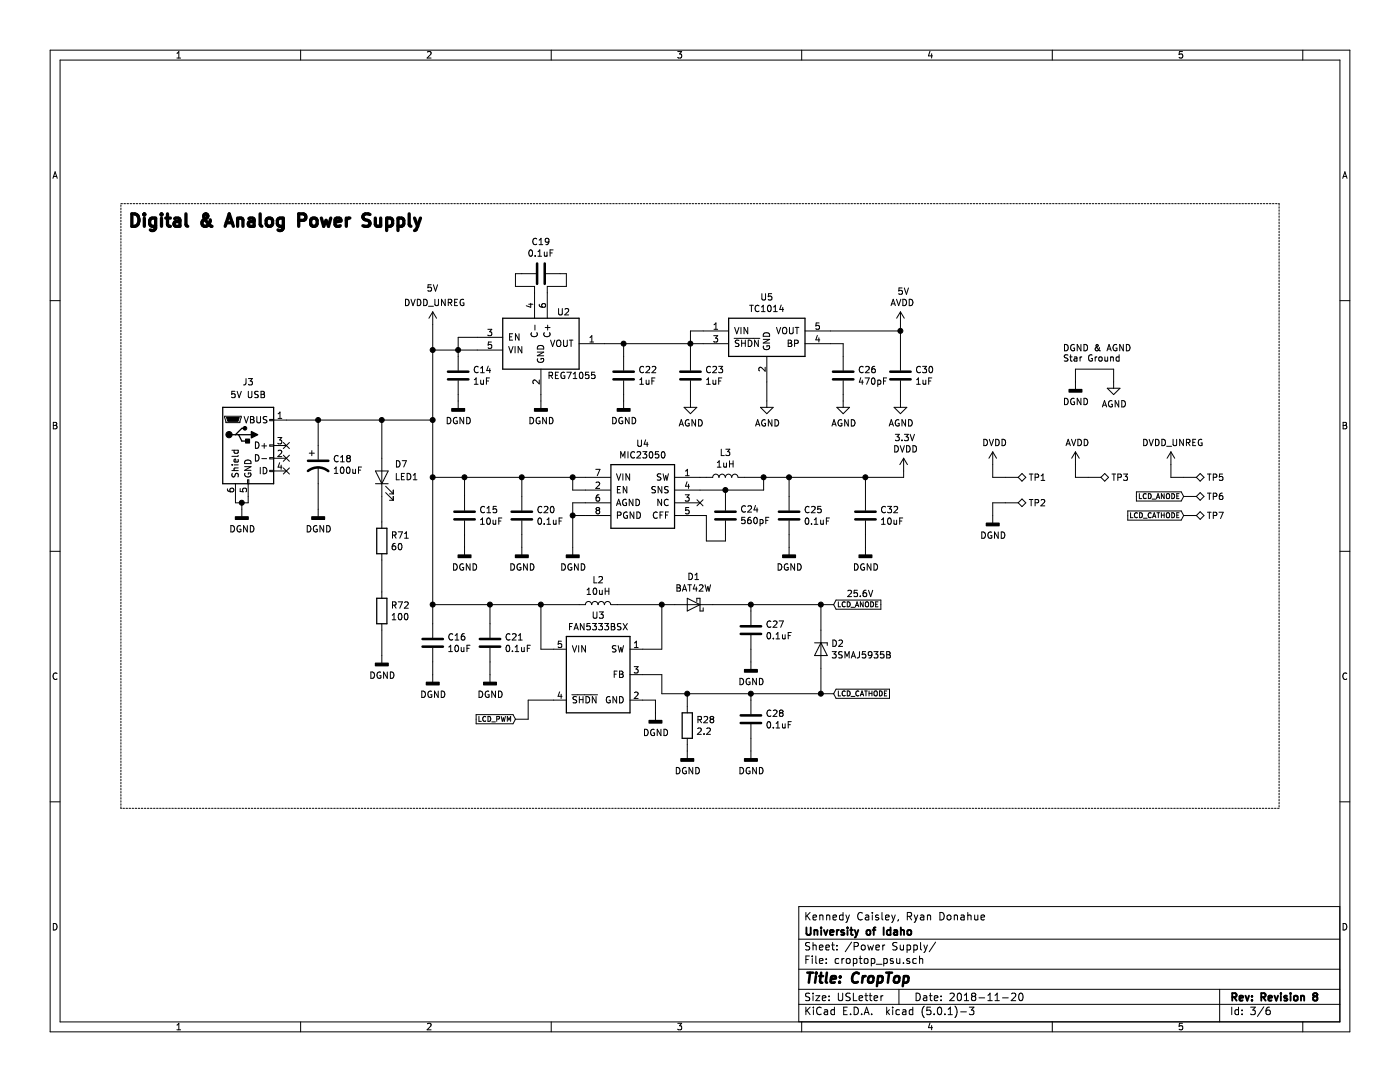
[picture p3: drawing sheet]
EESchema Schematic File Version 4
LIBS:croptop-cache
EELAYER 26 0
EELAYER END
$Descr USLetter 11000 8500
encoding utf-8
Sheet 3 6
Title "CropTop"
Date "2018-11-20"
Rev "Revision 8"
Comp "University of Idaho"
Comment1 "Kennedy Caisley, Ryan Donahue"
Comment2 "Designer 2: Ryan Donahue"
Comment3 ""
Comment4 ""
$EndDescr
$Comp
L Connector:USB_B_Micro J3
U 1 1
P 1950 3500
F 0 "J3" H 1950 4000 50  0000 C CNN
F 1 "5V USB" H 1950 3900 50  0000 C CNN
F 2 "croptop:USB_Micro-B_Molex_47346-0001" H 2100 3450 50  0001 C CNN
F 3 "~" H 2100 3450 50  0001 C CNN
	1    1950 3500
	1    0    0    -1  
$EndComp
NoConn ~ 2250 3500
NoConn ~ 2250 3600
NoConn ~ 2250 3700
$Comp
L Device:C C14
U 1 1
P 3600 2950
F 0 "C14" H 3715 2996 50  0000 L CNN
F 1 "1uF" H 3715 2905 50  0000 L CNN
F 2 "Capacitor_SMD:C_0402_1005Metric" H 3638 2800 50  0001 C CNN
F 3 "~" H 3600 2950 50  0001 C CNN
	1    3600 2950
	1    0    0    -1  
$EndComp
$Comp
L Device:C C?
U 1 1
P 4900 2950
AR Path="/6480A60D" Ref="C?"  Part="1" 
AR Path="/64809F0C/6480A60D" Ref="C22"  Part="1" 
F 0 "C22" H 5015 2996 50  0000 L CNN
F 1 "1uF" H 5015 2905 50  0000 L CNN
F 2 "Capacitor_SMD:C_0402_1005Metric" H 4938 2800 50  0001 C CNN
F 3 "~" H 4900 2950 50  0001 C CNN
	1    4900 2950
	1    0    0    -1  
$EndComp
$Comp
L Device:C C?
U 1 1
P 5425 2950
AR Path="/6480A614" Ref="C?"  Part="1" 
AR Path="/64809F0C/6480A614" Ref="C23"  Part="1" 
F 0 "C23" H 5540 2996 50  0000 L CNN
F 1 "1uF" H 5540 2905 50  0000 L CNN
F 2 "Capacitor_SMD:C_0402_1005Metric" H 5463 2800 50  0001 C CNN
F 3 "~" H 5425 2950 50  0001 C CNN
	1    5425 2950
	1    0    0    -1  
$EndComp
$Comp
L Device:C C30
U 1 1
P 7075 2950
F 0 "C30" H 7190 2996 50  0000 L CNN
F 1 "1uF" H 7190 2905 50  0000 L CNN
F 2 "Capacitor_SMD:C_0402_1005Metric" H 7113 2800 50  0001 C CNN
F 3 "~" H 7075 2950 50  0001 C CNN
	1    7075 2950
	1    0    0    -1  
$EndComp
$Comp
L Device:C C?
U 1 1
P 4250 2150
AR Path="/6480A622" Ref="C?"  Part="1" 
AR Path="/64809F0C/6480A622" Ref="C19"  Part="1" 
F 0 "C19" V 3998 2150 50  0000 C CNN
F 1 "0.1uF" V 4089 2150 50  0000 C CNN
F 2 "Capacitor_SMD:C_0402_1005Metric" H 4288 2000 50  0001 C CNN
F 3 "~" H 4250 2150 50  0001 C CNN
	1    4250 2150
	0    1    1    0   
$EndComp
Wire Wire Line
	4200 2300 4200 2250
Wire Wire Line
	4050 2250 4200 2250
Wire Wire Line
	4300 2300 4300 2250
Wire Wire Line
	4300 2250 4450 2250
Wire Wire Line
	8450 2900 8750 2900
Wire Wire Line
	4750 2700 4900 2700
Wire Wire Line
	5425 2700 5425 2600
Wire Wire Line
	5425 2600 5525 2600
Wire Wire Line
	5425 2700 5525 2700
Connection ~ 5425 2700
Wire Wire Line
	5425 2700 5425 2800
Wire Wire Line
	5425 3100 5425 3150
Wire Wire Line
	4900 2800 4900 2700
Wire Wire Line
	4900 3150 4900 3100
Wire Wire Line
	4250 3150 4250 3100
Wire Wire Line
	3600 3150 3600 3100
Wire Wire Line
	3600 2750 3600 2800
Connection ~ 3600 2750
Wire Wire Line
	3600 2750 3750 2750
Wire Wire Line
	3600 2750 3600 2650
Wire Wire Line
	3600 2650 3750 2650
Wire Wire Line
	7075 2600 7075 2800
Wire Wire Line
	6625 2700 6625 2800
Wire Wire Line
	6625 3100 6625 3150
Wire Wire Line
	6025 3150 6025 3000
Wire Wire Line
	7075 3100 7075 3150
Text Notes 7050 2325 0    50   ~ 0
5V
Text Notes 3350 2300 0    50   ~ 0
5V
Text Notes 1000 1800 0    98   ~ 20
Digital & Analog Power Supply
Text Notes 8350 2850 0    50   ~ 0
DGND & AGND\nStar Ground
Wire Wire Line
	4050 2250 4050 2150
Wire Wire Line
	4050 2150 4100 2150
Wire Wire Line
	4400 2150 4450 2150
Wire Wire Line
	4450 2150 4450 2250
Text Notes 7025 3475 0    50   ~ 0
3.3V
Wire Wire Line
	3400 2750 3600 2750
$Comp
L Device:C C?
U 1 1
P 5700 4050
AR Path="/6480A6D9" Ref="C?"  Part="1" 
AR Path="/64809F0C/6480A6D9" Ref="C24"  Part="1" 
F 0 "C24" H 5585 4004 50  0000 R CNN
F 1 "560pF" H 5585 4095 50  0000 R CNN
F 2 "Capacitor_SMD:C_0603_1608Metric" H 5738 3900 50  0001 C CNN
F 3 "~" H 5700 4050 50  0001 C CNN
	1    5700 4050
	-1   0    0    1   
$EndComp
NoConn ~ 5500 3950
Wire Wire Line
	5500 4050 5550 4050
Wire Wire Line
	5500 3750 5550 3750
Wire Wire Line
	4500 3750 4500 3850
Wire Wire Line
	4500 3850 4600 3850
Wire Wire Line
	4500 3750 4600 3750
Wire Wire Line
	4600 3950 4500 3950
Wire Wire Line
	4500 3950 4500 4050
Wire Wire Line
	4600 4050 4500 4050
Connection ~ 4500 4050
Wire Wire Line
	4500 4050 4500 4300
Wire Wire Line
	3650 4300 3650 4200
Wire Wire Line
	5850 3750 6000 3750
Wire Wire Line
	1850 3900 1850 3950
Wire Wire Line
	1950 3950 1950 3900
Wire Wire Line
	1850 3950 1900 3950
Wire Wire Line
	1900 3950 1900 4000
Connection ~ 1900 3950
Wire Wire Line
	1900 3950 1950 3950
Wire Wire Line
	5500 3850 5700 3850
Wire Wire Line
	5700 3850 5700 3900
Wire Wire Line
	6000 3850 6000 3750
Wire Wire Line
	5700 3850 6000 3850
Connection ~ 5700 3850
$Comp
L Device:L L?
U 1 1
P 4700 4750
AR Path="/6480A72C" Ref="L?"  Part="1" 
AR Path="/64809F0C/6480A72C" Ref="L2"  Part="1" 
F 0 "L2" V 4890 4750 50  0000 C CNN
F 1 "10uH" V 4799 4750 50  0000 C CNN
F 2 "Inductor_SMD:L_1210_3225Metric" H 4700 4750 50  0001 C CNN
F 3 "~" H 4700 4750 50  0001 C CNN
	1    4700 4750
	0    1    -1   0   
$EndComp
Wire Wire Line
	5050 5500 5150 5500
Wire Wire Line
	5150 5500 5150 5600
$Comp
L Device:R R?
U 1 1
P 5400 5700
AR Path="/6480A751" Ref="R?"  Part="1" 
AR Path="/64809F0C/6480A751" Ref="R28"  Part="1" 
F 0 "R28" H 5470 5746 50  0000 L CNN
F 1 "2.2" H 5470 5655 50  0000 L CNN
F 2 "Resistor_SMD:R_0603_1608Metric" V 5330 5700 50  0001 C CNN
F 3 "~" H 5400 5700 50  0001 C CNN
	1    5400 5700
	1    0    0    -1  
$EndComp
Wire Wire Line
	5400 5900 5400 5850
Wire Wire Line
	6450 4750 6450 4950
Wire Wire Line
	6450 5250 6450 5450
Text GLabel 6550 5450 2    39   Input ~ 0
LCD_CATHODE
Text GLabel 6550 4750 2    39   Input ~ 0
LCD_ANODE
Wire Wire Line
	6450 4750 6550 4750
Wire Wire Line
	6450 5450 6550 5450
$Comp
L Device:C C15
U 1 1
P 3650 4050
F 0 "C15" H 3765 4096 50  0000 L CNN
F 1 "10uF" H 3765 4005 50  0000 L CNN
F 2 "Capacitor_SMD:C_0805_2012Metric" H 3688 3900 50  0001 C CNN
F 3 "~" H 3650 4050 50  0001 C CNN
	1    3650 4050
	1    0    0    -1  
$EndComp
$Comp
L Device:C C20
U 1 1
P 4100 4050
F 0 "C20" H 4215 4096 50  0000 L CNN
F 1 "0.1uF" H 4215 4005 50  0000 L CNN
F 2 "Capacitor_SMD:C_0402_1005Metric" H 4138 3900 50  0001 C CNN
F 3 "~" H 4100 4050 50  0001 C CNN
	1    4100 4050
	1    0    0    -1  
$EndComp
Wire Wire Line
	4100 4200 4100 4300
Wire Wire Line
	4500 3750 4100 3750
Connection ~ 4500 3750
Wire Wire Line
	3650 3750 3650 3900
Wire Wire Line
	4100 3750 4100 3900
Connection ~ 4100 3750
Connection ~ 6000 3750
Wire Wire Line
	6800 4300 6800 4200
$Comp
L Device:C C32
U 1 1
P 6800 4050
F 0 "C32" H 6915 4096 50  0000 L CNN
F 1 "10uF" H 6915 4005 50  0000 L CNN
F 2 "Capacitor_SMD:C_0805_2012Metric" H 6838 3900 50  0001 C CNN
F 3 "~" H 6800 4050 50  0001 C CNN
	1    6800 4050
	1    0    0    -1  
$EndComp
$Comp
L Device:C C25
U 1 1
P 6200 4050
F 0 "C25" H 6315 4096 50  0000 L CNN
F 1 "0.1uF" H 6315 4005 50  0000 L CNN
F 2 "Capacitor_SMD:C_0402_1005Metric" H 6238 3900 50  0001 C CNN
F 3 "~" H 6200 4050 50  0001 C CNN
	1    6200 4050
	1    0    0    -1  
$EndComp
Wire Wire Line
	6200 4200 6200 4300
Wire Wire Line
	6800 3750 6800 3900
Wire Wire Line
	6200 3750 6200 3900
Connection ~ 6200 3750
Wire Wire Line
	6000 3750 6200 3750
Wire Wire Line
	7100 3700 7100 3750
Wire Wire Line
	3400 5300 3400 5200
$Comp
L Device:C C16
U 1 1
P 3400 5050
F 0 "C16" H 3515 5096 50  0000 L CNN
F 1 "10uF" H 3515 5005 50  0000 L CNN
F 2 "Capacitor_SMD:C_0805_2012Metric" H 3438 4900 50  0001 C CNN
F 3 "~" H 3400 5050 50  0001 C CNN
	1    3400 5050
	1    0    0    -1  
$EndComp
$Comp
L Device:C C21
U 1 1
P 3850 5050
F 0 "C21" H 3965 5096 50  0000 L CNN
F 1 "0.1uF" H 3965 5005 50  0000 L CNN
F 2 "Capacitor_SMD:C_0402_1005Metric" H 3888 4900 50  0001 C CNN
F 3 "~" H 3850 5050 50  0001 C CNN
	1    3850 5050
	1    0    0    -1  
$EndComp
Wire Wire Line
	3850 5200 3850 5300
Wire Wire Line
	3400 4750 3400 4900
Wire Wire Line
	3850 4750 3850 4900
Connection ~ 3850 4750
Wire Wire Line
	3850 4750 4250 4750
Wire Wire Line
	4350 5100 4250 5100
Wire Wire Line
	4250 5100 4250 4750
Connection ~ 4250 4750
Wire Wire Line
	4250 4750 4550 4750
Wire Wire Line
	4050 5650 4150 5650
Wire Wire Line
	4150 5650 4150 5500
Wire Wire Line
	4150 5500 4350 5500
$Comp
L Device:C C28
U 1 1
P 5900 5650
F 0 "C28" H 6015 5696 50  0000 L CNN
F 1 "0.1uF" H 6015 5605 50  0000 L CNN
F 2 "Capacitor_SMD:C_0402_1005Metric" H 5938 5500 50  0001 C CNN
F 3 "~" H 5900 5650 50  0001 C CNN
	1    5900 5650
	1    0    0    -1  
$EndComp
Wire Wire Line
	5900 5800 5900 5900
Wire Wire Line
	5900 5500 5900 5450
Wire Wire Line
	5050 5300 5200 5300
Wire Wire Line
	5200 5300 5200 5450
Wire Wire Line
	5050 5100 5200 5100
Wire Wire Line
	5200 5100 5200 4750
Wire Wire Line
	5200 4750 5300 4750
Wire Wire Line
	4850 4750 5200 4750
Connection ~ 5200 4750
$Comp
L Device:C C27
U 1 1
P 5900 4950
F 0 "C27" H 6015 4996 50  0000 L CNN
F 1 "0.1uF" H 6015 4905 50  0000 L CNN
F 2 "Capacitor_SMD:C_0805_2012Metric" H 5938 4800 50  0001 C CNN
F 3 "~" H 5900 4950 50  0001 C CNN
	1    5900 4950
	1    0    0    -1  
$EndComp
Wire Wire Line
	5900 5100 5900 5200
Wire Wire Line
	5900 4800 5900 4750
Wire Wire Line
	8450 2900 8450 3000
Wire Wire Line
	8750 2900 8750 3000
Wire Wire Line
	5700 4250 5700 4200
Wire Wire Line
	5550 4050 5550 4250
Wire Wire Line
	5550 4250 5700 4250
Wire Wire Line
	3400 2750 3400 2550
Connection ~ 3400 2750
Wire Wire Line
	7075 2600 7075 2550
Connection ~ 7075 2600
Connection ~ 4900 2700
Text Notes 6650 4700 0    50   ~ 0
25.6V
$Comp
L Device:D_Zener D2
U 1 1
P 6450 5100
F 0 "D2" V 6404 5179 50  0000 L CNN
F 1 "3SMAJ5935B" V 6495 5179 50  0000 L CNN
F 2 "croptop:DO-214AC" H 6450 5100 50  0001 C CNN
F 3 "~" H 6450 5100 50  0001 C CNN
	1    6450 5100
	0    1    1    0   
$EndComp
Connection ~ 6450 4750
Connection ~ 6450 5450
Wire Wire Line
	5900 4750 6450 4750
$Comp
L Device:D_Schottky D?
U 1 1
P 5450 4750
AR Path="/669AB112/5C3C7D9F" Ref="D?"  Part="1" 
AR Path="/64809F0C/5C3C7D9F" Ref="D1"  Part="1" 
F 0 "D1" H 5450 4534 50  0000 C CNN
F 1 "BAT42W" H 5450 4625 50  0000 C CNN
F 2 "croptop:D_SOD-123" H 5450 4750 50  0001 C CNN
F 3 "~" H 5450 4750 50  0001 C CNN
	1    5450 4750
	-1   0    0    1   
$EndComp
$Comp
L Device:L L?
U 1 1
P 5700 3750
AR Path="/5C51BB97" Ref="L?"  Part="1" 
AR Path="/64809F0C/5C51BB97" Ref="L3"  Part="1" 
F 0 "L3" V 5890 3750 50  0000 C CNN
F 1 "1uH" V 5799 3750 50  0000 C CNN
F 2 "Inductor_SMD:L_0805_2012Metric" H 5700 3750 50  0001 C CNN
F 3 "~" H 5700 3750 50  0001 C CNN
	1    5700 3750
	0    1    -1   0   
$EndComp
$Comp
L CropTop:FAN5333BSX U3
U 1 1
P 4700 5500
F 0 "U3" H 4700 6167 50  0000 C CNN
F 1 "FAN5333BSX" H 4700 6076 50  0000 C CNN
F 2 "Package_TO_SOT_SMD:SOT-23-5" H 4700 5500 50  0001 C CNN
F 3 "" H 4700 5500 50  0001 C CNN
	1    4700 5500
	1    0    0    -1  
$EndComp
$Comp
L CropTop:MIC23050 U4
U 1 1
P 5050 3900
F 0 "U4" H 5050 4317 50  0000 C CNN
F 1 "MIC23050" H 5050 4226 50  0000 C CNN
F 2 "Package_DFN_QFN:DFN-8-1EP_2x2mm_P0.45mm_EP0.64x1.38mm" H 5000 3950 50  0001 C CNN
F 3 "" H 5000 3950 50  0001 C CNN
	1    5050 3900
	1    0    0    -1  
$EndComp
$Comp
L CropTop:REG71055 U2
U 1 1
P 4250 2700
F 0 "U2" H 4375 2950 50  0000 L CNN
F 1 "REG71055" H 4300 2450 50  0000 L CNN
F 2 "Package_TO_SOT_SMD:SOT-23-6" H 4250 2700 50  0001 C CNN
F 3 "" H 4250 2700 50  0001 C CNN
	1    4250 2700
	1    0    0    -1  
$EndComp
$Comp
L CropTop:TC1014 U5
U 1 1
P 6025 2600
F 0 "U5" H 6025 2867 50  0000 C CNN
F 1 "TC1014" H 6025 2776 50  0000 C CNN
F 2 "Package_TO_SOT_SMD:SOT-23-5" H 6025 2600 50  0001 C CNN
F 3 "" H 6025 2600 50  0001 C CNN
	1    6025 2600
	1    0    0    -1  
$EndComp
Wire Wire Line
	6525 2700 6625 2700
$Comp
L CropTop:DGND #PWR023
U 1 1
P 1900 4000
F 0 "#PWR023" H 1900 3750 50  0001 C CNN
F 1 "DGND" H 1904 3845 50  0000 C CNN
F 2 "" H 1900 4000 50  0001 C CNN
F 3 "" H 1900 4000 50  0001 C CNN
	1    1900 4000
	1    0    0    -1  
$EndComp
$Comp
L CropTop:DGND #PWR025
U 1 1
P 3600 3150
F 0 "#PWR025" H 3600 2900 50  0001 C CNN
F 1 "DGND" H 3604 2995 50  0000 C CNN
F 2 "" H 3600 3150 50  0001 C CNN
F 3 "" H 3600 3150 50  0001 C CNN
	1    3600 3150
	1    0    0    -1  
$EndComp
$Comp
L CropTop:DGND #PWR030
U 1 1
P 4250 3150
F 0 "#PWR030" H 4250 2900 50  0001 C CNN
F 1 "DGND" H 4254 2995 50  0000 C CNN
F 2 "" H 4250 3150 50  0001 C CNN
F 3 "" H 4250 3150 50  0001 C CNN
	1    4250 3150
	1    0    0    -1  
$EndComp
$Comp
L CropTop:DGND #PWR034
U 1 1
P 4900 3150
F 0 "#PWR034" H 4900 2900 50  0001 C CNN
F 1 "DGND" H 4904 2995 50  0000 C CNN
F 2 "" H 4900 3150 50  0001 C CNN
F 3 "" H 4900 3150 50  0001 C CNN
	1    4900 3150
	1    0    0    -1  
$EndComp
$Comp
L CropTop:DGND #PWR026
U 1 1
P 3650 4300
F 0 "#PWR026" H 3650 4050 50  0001 C CNN
F 1 "DGND" H 3654 4145 50  0000 C CNN
F 2 "" H 3650 4300 50  0001 C CNN
F 3 "" H 3650 4300 50  0001 C CNN
	1    3650 4300
	1    0    0    -1  
$EndComp
$Comp
L CropTop:DGND #PWR031
U 1 1
P 4100 4300
F 0 "#PWR031" H 4100 4050 50  0001 C CNN
F 1 "DGND" H 4104 4145 50  0000 C CNN
F 2 "" H 4100 4300 50  0001 C CNN
F 3 "" H 4100 4300 50  0001 C CNN
	1    4100 4300
	1    0    0    -1  
$EndComp
$Comp
L CropTop:DGND #PWR033
U 1 1
P 4500 4300
F 0 "#PWR033" H 4500 4050 50  0001 C CNN
F 1 "DGND" H 4504 4145 50  0000 C CNN
F 2 "" H 4500 4300 50  0001 C CNN
F 3 "" H 4500 4300 50  0001 C CNN
	1    4500 4300
	1    0    0    -1  
$EndComp
$Comp
L CropTop:DGND #PWR040
U 1 1
P 6200 4300
F 0 "#PWR040" H 6200 4050 50  0001 C CNN
F 1 "DGND" H 6204 4145 50  0000 C CNN
F 2 "" H 6200 4300 50  0001 C CNN
F 3 "" H 6200 4300 50  0001 C CNN
	1    6200 4300
	1    0    0    -1  
$EndComp
$Comp
L CropTop:DGND #PWR049
U 1 1
P 6800 4300
F 0 "#PWR049" H 6800 4050 50  0001 C CNN
F 1 "DGND" H 6804 4145 50  0000 C CNN
F 2 "" H 6800 4300 50  0001 C CNN
F 3 "" H 6800 4300 50  0001 C CNN
	1    6800 4300
	1    0    0    -1  
$EndComp
$Comp
L CropTop:DGND #PWR027
U 1 1
P 3400 5300
F 0 "#PWR027" H 3400 5050 50  0001 C CNN
F 1 "DGND" H 3404 5145 50  0000 C CNN
F 2 "" H 3400 5300 50  0001 C CNN
F 3 "" H 3400 5300 50  0001 C CNN
	1    3400 5300
	1    0    0    -1  
$EndComp
$Comp
L CropTop:DGND #PWR032
U 1 1
P 3850 5300
F 0 "#PWR032" H 3850 5050 50  0001 C CNN
F 1 "DGND" H 3854 5145 50  0000 C CNN
F 2 "" H 3850 5300 50  0001 C CNN
F 3 "" H 3850 5300 50  0001 C CNN
	1    3850 5300
	1    0    0    -1  
$EndComp
$Comp
L CropTop:DGND #PWR036
U 1 1
P 5150 5600
F 0 "#PWR036" H 5150 5350 50  0001 C CNN
F 1 "DGND" H 5154 5445 50  0000 C CNN
F 2 "" H 5150 5600 50  0001 C CNN
F 3 "" H 5150 5600 50  0001 C CNN
	1    5150 5600
	1    0    0    -1  
$EndComp
$Comp
L CropTop:DGND #PWR037
U 1 1
P 5400 5900
F 0 "#PWR037" H 5400 5650 50  0001 C CNN
F 1 "DGND" H 5404 5745 50  0000 C CNN
F 2 "" H 5400 5900 50  0001 C CNN
F 3 "" H 5400 5900 50  0001 C CNN
	1    5400 5900
	1    0    0    -1  
$EndComp
$Comp
L CropTop:DGND #PWR043
U 1 1
P 5900 5900
F 0 "#PWR043" H 5900 5650 50  0001 C CNN
F 1 "DGND" H 5904 5745 50  0000 C CNN
F 2 "" H 5900 5900 50  0001 C CNN
F 3 "" H 5900 5900 50  0001 C CNN
	1    5900 5900
	1    0    0    -1  
$EndComp
$Comp
L CropTop:AGND #PWR035
U 1 1
P 5425 3150
F 0 "#PWR035" H 5425 2900 50  0001 C CNN
F 1 "AGND" H 5430 2977 50  0000 C CNN
F 2 "" H 5425 3150 50  0001 C CNN
F 3 "" H 5425 3150 50  0001 C CNN
	1    5425 3150
	1    0    0    -1  
$EndComp
$Comp
L CropTop:AGND #PWR038
U 1 1
P 6025 3150
F 0 "#PWR038" H 6025 2900 50  0001 C CNN
F 1 "AGND" H 6030 2977 50  0000 C CNN
F 2 "" H 6025 3150 50  0001 C CNN
F 3 "" H 6025 3150 50  0001 C CNN
	1    6025 3150
	1    0    0    -1  
$EndComp
$Comp
L CropTop:AGND #PWR041
U 1 1
P 6625 3150
F 0 "#PWR041" H 6625 2900 50  0001 C CNN
F 1 "AGND" H 6630 2977 50  0000 C CNN
F 2 "" H 6625 3150 50  0001 C CNN
F 3 "" H 6625 3150 50  0001 C CNN
	1    6625 3150
	1    0    0    -1  
$EndComp
$Comp
L CropTop:AGND #PWR046
U 1 1
P 7075 3150
F 0 "#PWR046" H 7075 2900 50  0001 C CNN
F 1 "AGND" H 7080 2977 50  0000 C CNN
F 2 "" H 7075 3150 50  0001 C CNN
F 3 "" H 7075 3150 50  0001 C CNN
	1    7075 3150
	1    0    0    -1  
$EndComp
$Comp
L CropTop:AGND #PWR055
U 1 1
P 8750 3000
F 0 "#PWR055" H 8750 2750 50  0001 C CNN
F 1 "AGND" H 8755 2827 50  0000 C CNN
F 2 "" H 8750 3000 50  0001 C CNN
F 3 "" H 8750 3000 50  0001 C CNN
	1    8750 3000
	1    0    0    -1  
$EndComp
$Comp
L CropTop:DGND #PWR052
U 1 1
P 8450 3000
F 0 "#PWR052" H 8450 2750 50  0001 C CNN
F 1 "DGND" H 8454 2845 50  0000 C CNN
F 2 "" H 8450 3000 50  0001 C CNN
F 3 "" H 8450 3000 50  0001 C CNN
	1    8450 3000
	1    0    0    -1  
$EndComp
$Comp
L CropTop:DVDD #PWR048
U 1 1
P 7100 3700
F 0 "#PWR048" H 7100 3550 50  0001 C CNN
F 1 "DVDD" H 7115 3873 50  0000 C CNN
F 2 "" H 7100 3700 50  0001 C CNN
F 3 "" H 7100 3700 50  0001 C CNN
	1    7100 3700
	1    0    0    -1  
$EndComp
$Comp
L CropTop:DVDD_UNREG #PWR024
U 1 1
P 3400 2550
F 0 "#PWR024" H 3400 2400 50  0001 C CNN
F 1 "DVDD_UNREG" H 3415 2723 50  0000 C CNN
F 2 "" H 3400 2550 50  0001 C CNN
F 3 "" H 3400 2550 50  0001 C CNN
	1    3400 2550
	1    0    0    -1  
$EndComp
$Comp
L CropTop:AVDD #PWR045
U 1 1
P 7075 2550
F 0 "#PWR045" H 7075 2400 50  0001 C CNN
F 1 "AVDD" H 7090 2723 50  0000 C CNN
F 2 "" H 7075 2550 50  0001 C CNN
F 3 "" H 7075 2550 50  0001 C CNN
	1    7075 2550
	1    0    0    -1  
$EndComp
$Comp
L CropTop:DGND #PWR042
U 1 1
P 5900 5200
F 0 "#PWR042" H 5900 4950 50  0001 C CNN
F 1 "DGND" H 5904 5045 50  0000 C CNN
F 2 "" H 5900 5200 50  0001 C CNN
F 3 "" H 5900 5200 50  0001 C CNN
	1    5900 5200
	1    0    0    -1  
$EndComp
Wire Wire Line
	4900 2700 5425 2700
Wire Wire Line
	6525 2600 7075 2600
$Comp
L CropTop:AVDD #PWR053
U 1 1
P 8450 3650
F 0 "#PWR053" H 8450 3500 50  0001 C CNN
F 1 "AVDD" H 8465 3823 50  0000 C CNN
F 2 "" H 8450 3650 50  0001 C CNN
F 3 "" H 8450 3650 50  0001 C CNN
	1    8450 3650
	1    0    0    -1  
$EndComp
$Comp
L CropTop:DVDD #PWR050
U 1 1
P 7800 3650
F 0 "#PWR050" H 7800 3500 50  0001 C CNN
F 1 "DVDD" H 7815 3823 50  0000 C CNN
F 2 "" H 7800 3650 50  0001 C CNN
F 3 "" H 7800 3650 50  0001 C CNN
	1    7800 3650
	1    0    0    -1  
$EndComp
$Comp
L CropTop:DVDD_UNREG #PWR056
U 1 1
P 9200 3650
F 0 "#PWR056" H 9200 3500 50  0001 C CNN
F 1 "DVDD_UNREG" H 9215 3823 50  0000 C CNN
F 2 "" H 9200 3650 50  0001 C CNN
F 3 "" H 9200 3650 50  0001 C CNN
	1    9200 3650
	1    0    0    -1  
$EndComp
$Comp
L Connector:TestPoint_Alt TP1
U 1 1
P 7900 3750
AR Path="/64809F0C/5C9C9732" Ref="TP1"  Part="1" 
AR Path="/66A12230/5C9C9732" Ref="TP?"  Part="1" 
AR Path="/65B709D0/5C9C9732" Ref="TP?"  Part="1" 
F 0 "TP1" V 7900 3930 50  0000 L CNN
F 1 "TestPoint_Alt" V 7935 3935 50  0001 L CNN
F 2 "croptop:TestPoint" H 8100 3750 50  0001 C CNN
F 3 "~" H 8100 3750 50  0001 C CNN
	1    7900 3750
	0    1    1    0   
$EndComp
$Comp
L Connector:TestPoint_Alt TP5
U 1 1
P 9300 3750
AR Path="/64809F0C/5C9C9740" Ref="TP5"  Part="1" 
AR Path="/66A12230/5C9C9740" Ref="TP?"  Part="1" 
AR Path="/65B709D0/5C9C9740" Ref="TP?"  Part="1" 
F 0 "TP5" V 9300 3930 50  0000 L CNN
F 1 "TestPoint_Alt" V 9335 3935 50  0001 L CNN
F 2 "croptop:TestPoint" H 9500 3750 50  0001 C CNN
F 3 "~" H 9500 3750 50  0001 C CNN
	1    9300 3750
	0    1    1    0   
$EndComp
$Comp
L Connector:TestPoint_Alt TP3
U 1 1
P 8550 3750
AR Path="/64809F0C/5C9C9747" Ref="TP3"  Part="1" 
AR Path="/66A12230/5C9C9747" Ref="TP?"  Part="1" 
AR Path="/65B709D0/5C9C9747" Ref="TP?"  Part="1" 
F 0 "TP3" V 8550 3930 50  0000 L CNN
F 1 "TestPoint_Alt" V 8585 3935 50  0001 L CNN
F 2 "croptop:TestPoint" H 8750 3750 50  0001 C CNN
F 3 "~" H 8750 3750 50  0001 C CNN
	1    8550 3750
	0    1    1    0   
$EndComp
Wire Wire Line
	8450 3650 8450 3750
Wire Wire Line
	8450 3750 8550 3750
Wire Wire Line
	9200 3650 9200 3750
Wire Wire Line
	9200 3750 9300 3750
Wire Wire Line
	7800 3650 7800 3750
Wire Wire Line
	7800 3750 7900 3750
Text GLabel 9300 3900 0    39   Input ~ 0
LCD_ANODE
Text GLabel 9300 4050 0    39   Input ~ 0
LCD_CATHODE
$Comp
L Connector:TestPoint_Alt TP6
U 1 1
P 9300 3900
AR Path="/64809F0C/5CA1515D" Ref="TP6"  Part="1" 
AR Path="/66A12230/5CA1515D" Ref="TP?"  Part="1" 
AR Path="/65B709D0/5CA1515D" Ref="TP?"  Part="1" 
F 0 "TP6" V 9300 4080 50  0000 L CNN
F 1 "TestPoint_Alt" V 9335 4085 50  0001 L CNN
F 2 "croptop:TestPoint" H 9500 3900 50  0001 C CNN
F 3 "~" H 9500 3900 50  0001 C CNN
	1    9300 3900
	0    1    1    0   
$EndComp
$Comp
L Connector:TestPoint_Alt TP7
U 1 1
P 9300 4050
AR Path="/64809F0C/5CA15164" Ref="TP7"  Part="1" 
AR Path="/66A12230/5CA15164" Ref="TP?"  Part="1" 
AR Path="/65B709D0/5CA15164" Ref="TP?"  Part="1" 
F 0 "TP7" V 9300 4230 50  0000 L CNN
F 1 "TestPoint_Alt" V 9335 4235 50  0001 L CNN
F 2 "croptop:TestPoint" H 9500 4050 50  0001 C CNN
F 3 "~" H 9500 4050 50  0001 C CNN
	1    9300 4050
	0    1    1    0   
$EndComp
$Comp
L Device:C C?
U 1 1
P 6625 2950
AR Path="/6480A62F" Ref="C?"  Part="1" 
AR Path="/64809F0C/6480A62F" Ref="C26"  Part="1" 
F 0 "C26" H 6740 2996 50  0000 L CNN
F 1 "470pF" H 6740 2905 50  0000 L CNN
F 2 "Capacitor_SMD:C_0402_1005Metric" H 6663 2800 50  0001 C CNN
F 3 "~" H 6625 2950 50  0001 C CNN
	1    6625 2950
	1    0    0    -1  
$EndComp
Wire Wire Line
	3650 3750 4100 3750
Wire Wire Line
	3400 4750 3850 4750
Connection ~ 3400 4750
Wire Wire Line
	3650 3750 3400 3750
Connection ~ 3650 3750
Connection ~ 3400 3750
Wire Wire Line
	3400 3750 3400 4750
$Comp
L Device:CP1 C?
U 1 1
P 2500 3650
AR Path="/669AB112/5C3403B4" Ref="C?"  Part="1" 
AR Path="/64809F0C/5C3403B4" Ref="C18"  Part="1" 
F 0 "C18" H 2615 3696 50  0000 L CNN
F 1 "100uF" H 2615 3605 50  0000 L CNN
F 2 "Capacitor_SMD:CP_Elec_6.3x7.7" H 2500 3650 50  0001 C CNN
F 3 "~" H 2500 3650 50  0001 C CNN
	1    2500 3650
	1    0    0    -1  
$EndComp
$Comp
L CropTop:DGND #PWR0105
U 1 1
P 2500 4000
F 0 "#PWR0105" H 2500 3750 50  0001 C CNN
F 1 "DGND" H 2504 3845 50  0000 C CNN
F 2 "" H 2500 4000 50  0001 C CNN
F 3 "" H 2500 4000 50  0001 C CNN
	1    2500 4000
	1    0    0    -1  
$EndComp
Wire Wire Line
	2500 3300 2500 3500
Wire Wire Line
	2500 3800 2500 4000
Wire Wire Line
	3400 2750 3400 3300
$Comp
L Device:LED D?
U 1 1
P 3000 3750
AR Path="/5C3AF209" Ref="D?"  Part="1" 
AR Path="/66A201BE/5C3AF209" Ref="D?"  Part="1" 
AR Path="/66A12230/5C3AF209" Ref="D?"  Part="1" 
AR Path="/64809F0C/5C3AF209" Ref="D7"  Part="1" 
F 0 "D7" V 3100 3650 50  0000 R CNN
F 1 "LED1" V 3000 3650 50  0000 R CNN
F 2 "LED_SMD:LED_0805_2012Metric" H 3000 3750 50  0001 C CNN
F 3 "~" H 3000 3750 50  0001 C CNN
	1    3000 3750
	0    -1   -1   0   
$EndComp
Wire Wire Line
	2250 3300 2500 3300
Wire Wire Line
	3400 3300 3000 3300
Connection ~ 3400 3300
Wire Wire Line
	3400 3300 3400 3750
$Comp
L Device:R R?
U 1 1
P 3000 4800
AR Path="/5C3D0E0D" Ref="R?"  Part="1" 
AR Path="/64809F0C/5C3D0E0D" Ref="R72"  Part="1" 
F 0 "R72" H 3070 4846 50  0000 L CNN
F 1 "100" H 3070 4755 50  0000 L CNN
F 2 "Resistor_SMD:R_0402_1005Metric" V 2930 4800 50  0001 C CNN
F 3 "~" H 3000 4800 50  0001 C CNN
	1    3000 4800
	1    0    0    -1  
$EndComp
$Comp
L Device:R R?
U 1 1
P 3000 4250
AR Path="/5C3D0E15" Ref="R?"  Part="1" 
AR Path="/64809F0C/5C3D0E15" Ref="R71"  Part="1" 
F 0 "R71" H 3070 4296 50  0000 L CNN
F 1 "60" H 3070 4205 50  0000 L CNN
F 2 "Resistor_SMD:R_0402_1005Metric" V 2930 4250 50  0001 C CNN
F 3 "~" H 3000 4250 50  0001 C CNN
	1    3000 4250
	1    0    0    -1  
$EndComp
$Comp
L CropTop:DGND #PWR0111
U 1 1
P 3000 5150
F 0 "#PWR0111" H 3000 4900 50  0001 C CNN
F 1 "DGND" H 3004 4995 50  0000 C CNN
F 2 "" H 3000 5150 50  0001 C CNN
F 3 "" H 3000 5150 50  0001 C CNN
	1    3000 5150
	1    0    0    -1  
$EndComp
Wire Wire Line
	3000 3300 3000 3600
Wire Wire Line
	3000 3900 3000 4100
Wire Wire Line
	3000 4400 3000 4650
Wire Wire Line
	3000 4950 3000 5150
Wire Notes Line
	10050 1600 10050 6350
Wire Notes Line
	10050 6350 950  6350
Wire Notes Line
	950  6350 950  1600
Wire Notes Line
	950  1600 10050 1600
Text GLabel 4050 5650 0    39   Input ~ 0
LCD_PWM
Wire Wire Line
	5200 5450 5400 5450
Wire Wire Line
	5400 5450 5400 5550
Wire Wire Line
	5900 5450 6450 5450
Wire Wire Line
	5600 4750 5900 4750
Connection ~ 5900 4750
Connection ~ 5900 5450
Wire Wire Line
	5400 5450 5900 5450
Connection ~ 5400 5450
Wire Wire Line
	2500 3300 3000 3300
Connection ~ 2500 3300
Connection ~ 3000 3300
Wire Wire Line
	6200 3750 6800 3750
Connection ~ 6800 3750
Wire Wire Line
	6800 3750 7100 3750
$Comp
L CropTop:DGND #PWR0106
U 1 1
P 7800 4050
AR Path="/64809F0C/5C3F1F61" Ref="#PWR0106"  Part="1" 
AR Path="/66A12230/5C3F1F61" Ref="#PWR?"  Part="1" 
F 0 "#PWR0106" H 7800 3800 50  0001 C CNN
F 1 "DGND" H 7804 3895 50  0000 C CNN
F 2 "" H 7800 4050 50  0001 C CNN
F 3 "" H 7800 4050 50  0001 C CNN
	1    7800 4050
	1    0    0    -1  
$EndComp
$Comp
L Connector:TestPoint_Alt TP2
U 1 1
P 7900 3950
AR Path="/64809F0C/5C3F1F67" Ref="TP2"  Part="1" 
AR Path="/66A12230/5C3F1F67" Ref="TP?"  Part="1" 
F 0 "TP2" V 7900 4130 50  0000 L CNN
F 1 "TestPoint_Alt" V 7935 4135 50  0001 L CNN
F 2 "croptop:TestPoint" H 8100 3950 50  0001 C CNN
F 3 "~" H 8100 3950 50  0001 C CNN
	1    7900 3950
	0    1    1    0   
$EndComp
Wire Wire Line
	7800 4050 7800 3950
Wire Wire Line
	7800 3950 7900 3950
$EndSCHEMATC
